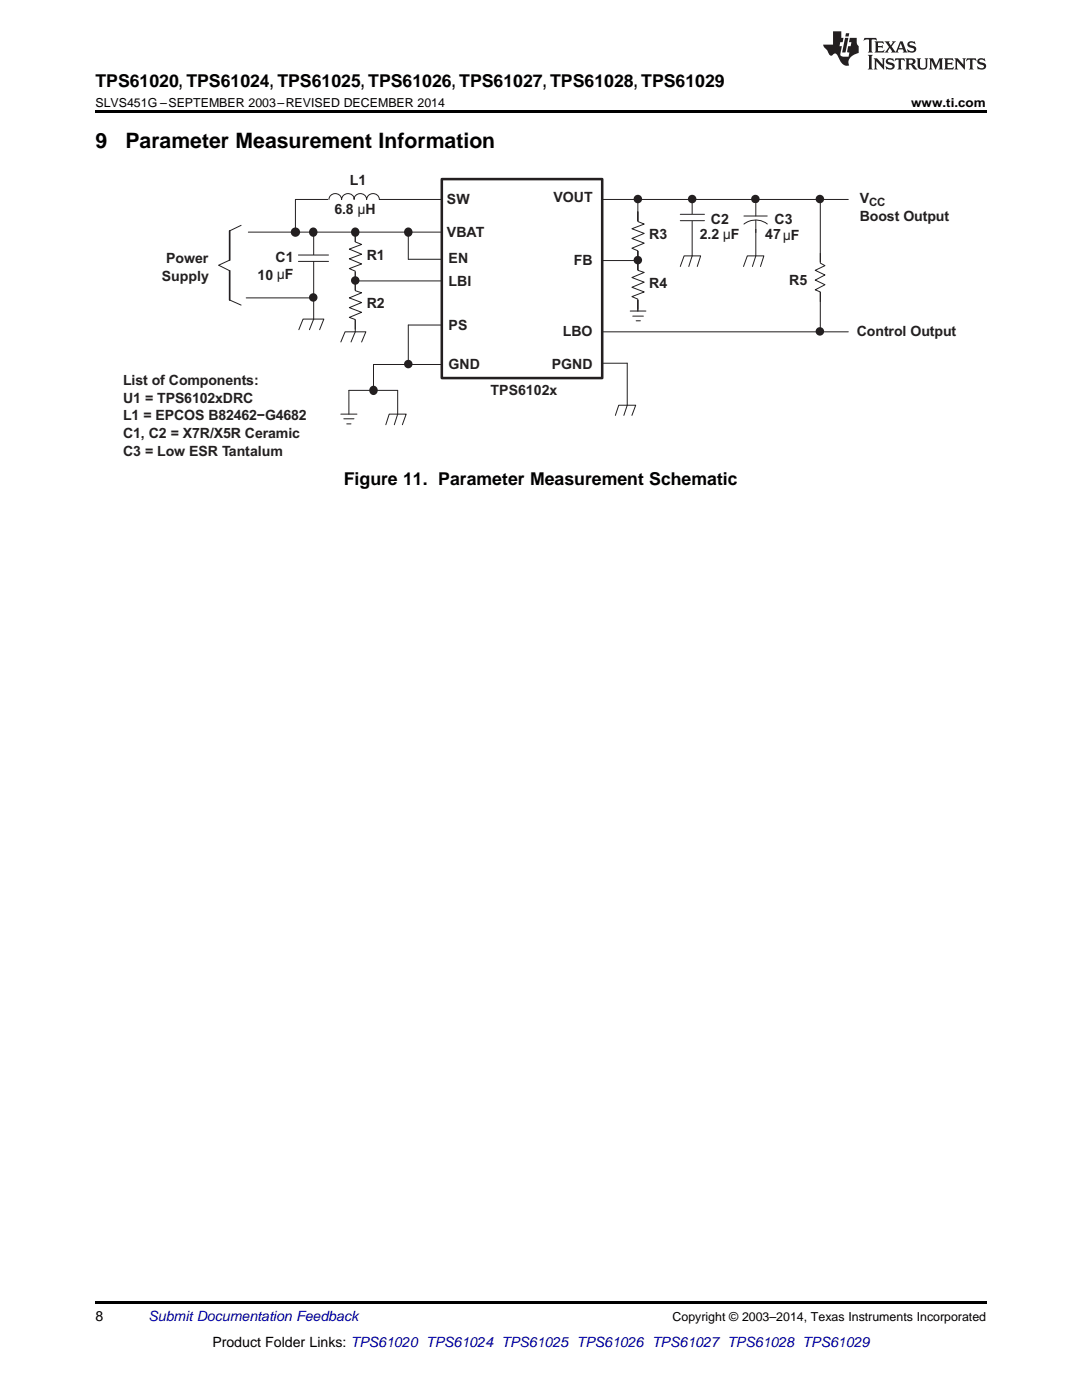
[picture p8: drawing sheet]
<svg xmlns="http://www.w3.org/2000/svg" width="216mm" height="279mm" viewBox="0 0 216 279" stroke-linecap="round" stroke-linejoin="round" font-family="sans-serif">
<path d="M19 259.7h177.8v.5h-177.8z" fill="#000"/>
<path d="M58.9 39.8h110.4M49.6 46.3h60.1M70.9 56.1h22M81.5 51.7h14.2M114.3 52h13M127.3 40.5v21.6M74.5 72.7h21.2M81.5 64.9h14.2M117.5 72.5h7.7M117.5 66.2h51.8" fill="none" stroke="#231f20" stroke-width=".2"/>
<path d="M88.2 35.7h32v39.8h-32z" fill-rule="evenodd" fill="#fff"/>
<path d="M88.2 35.7h32v39.8h-32z" fill="none" stroke="#231f20" stroke-width=".51"/>
<path d="M65.6 39h10v2h-10z" fill-rule="evenodd" fill="#fff"/>
<path d="M68.1 39.7a1.26 1.26 0 0 0-1.2-1.1 1.26 1.26 0 0 0-1.3 1.2M70.7 39.7a1.26 1.26 0 0 0-1.3-1.1 1.26 1.26 0 0 0-1.2 1.2M73.1 39.7a1.26 1.26 0 0 0-1.2-1.1 1.26 1.26 0 0 0-1.3 1.2M75.7 39.8a1.26 1.26 0 0 0-1.3-1.2 1.26 1.26 0 0 0-1.2 1.2M70.9 46.3v19.9M81.5 46.3v5.4" fill="none" stroke="#231f20" stroke-width=".2"/>
<path d="M69.8 48.3h2.4v5.8h-2.4z" fill-rule="evenodd" fill="#fff"/>
<path d="M70.9 46.3v2l1.3 .5-2.5 .9 2.5 1-2.5 1 2.5 1-2.5 .9 1.2 .5v2" fill="none" stroke="#231f20" stroke-width=".2"/>
<path d="M69.8 57.9h2.4v5.9h-2.4z" fill-rule="evenodd" fill="#fff"/>
<path d="M62.6 46.3v17.4M70.9 56.1v1.9l1.3 .4-2.5 1 2.5 1-2.5 1 2.5 .9-2.5 1 1.2 .5v1.9M68 68.3l.9-2.1h4.1l-.8 2.1M70.9 66.2l-.9 2.1" fill="none" stroke="#231f20" stroke-width=".2"/>
<path d="M60.8 50.9h3.3v1.2h-3.3z" fill-rule="evenodd" fill="#fff"/>
<path d="M58.9 39.8v6.5M163.7 39.8v26.4M45.8 51.9l-2.2 1 2.2 1.1M45.8 59.9l2.3 1M48.1 45l-2.3 1.1M49.1 59.4h13.5M59.5 50.9h6.1M59.5 52.2h6.1M59.6 65.8l.9-2.1h4.1l-.8 2.1M62.6 63.7l-.9 2.1M74.5 72.7v5.2" fill="none" stroke="#231f20" stroke-width=".2"/>
<path d="M45.8 46.1v5.8M45.8 54v5.9" fill="none" stroke="#231f20" stroke-width=".34"/>
<path d="M162.8 52.4h1.9v5.9h-1.9z" fill-rule="evenodd" fill="#fff"/>
<path d="M163.7 50.6v1.9l.9 .5-1.9 .9 1.9 1-1.9 1 1.9 .9-1.9 1 1 .5v1.9" fill="none" stroke="#231f20" stroke-width=".2"/>
<circle cx="163.6" cy="39.7" r=".68" fill="#231f20"/>
<circle cx="163.6" cy="39.7" r=".68" fill="none" stroke="#231f20" stroke-width=".34"/>
<circle cx="163.6" cy="66.1" r=".68" fill="#231f20"/>
<circle cx="163.6" cy="66.1" r=".68" fill="none" stroke="#231f20" stroke-width=".34"/>
<path d="M138.1 39.8v11.3" fill="none" stroke="#231f20" stroke-width=".2"/>
<path d="M136.8 42.8h2.6v1.2h-2.6z" fill-rule="evenodd" fill="#fff"/>
<path d="M135.7 42.8h4.9M135.7 44h4.9" fill="none" stroke="#231f20" stroke-width=".2"/>
<circle cx="138.1" cy="39.7" r=".68" fill="#231f20"/>
<circle cx="138.1" cy="39.7" r=".68" fill="none" stroke="#231f20" stroke-width=".34"/>
<path d="M150.8 39.8v11.3" fill="none" stroke="#231f20" stroke-width=".2"/>
<circle cx="150.7" cy="39.7" r=".68" fill="#231f20"/>
<circle cx="150.7" cy="39.7" r=".68" fill="none" stroke="#231f20" stroke-width=".34"/>
<path d="M148.4 40.7h4.7v5h-4.7z" fill-rule="evenodd" fill="#fff"/>
<g fill="none" stroke="#231f20" stroke-width=".2">
<path d="M135.7 53.2l.8-2.1h3.3l-.7 2.1M138.1 51.1l-.7 2.1M148.4 53.2l.7-2.1h3.3l-.7 2.1M148.4 43.1h4.7M150.8 40.5v2.6M150.8 44v2.4M150.8 51.1l-.7 2.1M153.1 44.7a3.8 3.8 0 0 0-4.7 0M125.2 72.5v8.4l-.7 2M68 82.6h3.2M68.6 83.6h2M69.2 84.6h.8"/>
<path d="M69.6 82.6v-4.7h9.8v4.7l-.7 2.2M77 84.8l.7-2.2h3.3l-.7 2.2M122.8 82.9l.7-2h3.4l-.8 2"/>
</g>
<circle cx="81.5" cy="46.3" r=".72" fill="#231f20"/>
<circle cx="81.5" cy="46.3" r=".72" fill="none" stroke="#231f20" stroke-width=".34"/>
<circle cx="70.9" cy="56" r=".68" fill="#231f20"/>
<circle cx="70.9" cy="56" r=".68" fill="none" stroke="#231f20" stroke-width=".34"/>
<circle cx="81.5" cy="72.7" r=".68" fill="#231f20"/>
<circle cx="81.5" cy="72.7" r=".68" fill="none" stroke="#231f20" stroke-width=".34"/>
<circle cx="74.5" cy="77.9" r=".72" fill="#231f20"/>
<circle cx="74.5" cy="77.9" r=".72" fill="none" stroke="#231f20" stroke-width=".34"/>
<circle cx="62.5" cy="59.4" r=".68" fill="#231f20"/>
<circle cx="62.5" cy="59.4" r=".68" fill="none" stroke="#231f20" stroke-width=".34"/>
<circle cx="58.9" cy="46.3" r=".76" fill="#231f20"/>
<circle cx="58.9" cy="46.3" r=".76" fill="none" stroke="#231f20" stroke-width=".34"/>
<circle cx="62.5" cy="46.3" r=".72" fill="#231f20"/>
<circle cx="62.5" cy="46.3" r=".72" fill="none" stroke="#231f20" stroke-width=".34"/>
<circle cx="70.8" cy="46.3" r=".72" fill="#231f20"/>
<circle cx="70.8" cy="46.3" r=".72" fill="none" stroke="#231f20" stroke-width=".34"/>
<path d="M127.3 42.3v19.8" fill="none" stroke="#231f20" stroke-width=".2"/>
<path d="M126.2 44.2h2.3v5.9h-2.3z" fill-rule="evenodd" fill="#fff"/>
<path d="M127.3 42.3v1.9l1.2 .5-2.4 .9 2.4 1-2.4 1 2.4 .9-2.4 1 1.2 .6v1.9" fill="none" stroke="#231f20" stroke-width=".2"/>
<path d="M126.2 53.9h2.3v5.8h-2.3z" fill-rule="evenodd" fill="#fff"/>
<path d="M127.3 51.9v2l1.2 .5-2.4 1 2.4 .9-2.4 1 2.4 1-2.4 .9 1.2 .5v2" fill="none" stroke="#231f20" stroke-width=".2"/>
<circle cx="127.3" cy="51.9" r=".68" fill="#231f20"/>
<circle cx="127.3" cy="51.9" r=".68" fill="none" stroke="#231f20" stroke-width=".34"/>
<circle cx="127.3" cy="39.7" r=".68" fill="#231f20"/>
<circle cx="127.3" cy="39.7" r=".68" fill="none" stroke="#231f20" stroke-width=".34"/>
<path d="M81.5 64.9v7.8M125.8 62.1h3.1M126.3 63.1h2.1M126.9 64h.9" fill="none" stroke="#231f20" stroke-width=".2"/>
<path d="M19 22h177.8v.5h-177.8z" fill="#000"/>
<g fill="#231f20">
<path d="M172.5 7.6l-.1 .5 .4-.2h.6v.1v2.1l-.2 .4h.9l-.2-.4v-2.1l.1-.1h.5l.5 .2-.2-.5zM174.5 8.3l.2 .3v1.5l-.2 .4h1.8l.2-.6a1.04 1.04 0 0 1-1.3 .2v-.7h.6l.3 .2v-.6l-.3 .2h-.6v-.6l.8-.1 .4 .3-.2-.5zM176.5 8.3l.9 1.1-.9 1.1h.8l-.2-.2 .4-.7 .5 .7-.2 .2h1.5l-.2-.2 .2-.4h.9l.1 .4-.2 .2h1l-.3-.3-.7-1.9h-.5l-.9 2-.8-1 .9-1h-.8l.1 .3-.4 .5-.3-.6 .1-.2zM179.7 8.6l.4 1h-.7zM181.3 8.4a.63 .63 0 0 0-.2 .7 .63 .63 0 0 0 .6 .4l.6 .2 .1 .2a.75 .75 0 0 1-.7 .4 .75 .75 0 0 1-.6-.5l.1 .7 .1-.1a1.11 1.11 0 0 0 1.5-.6 1.13 1.13 0 0 0-1.2-.8l-.1-.4a1.04 1.04 0 0 1 1.2 .2l-.2-.5-.2 .1-.4-.2zM173.2 10.9l.2 .4v2.2l-.2 .4h1l-.3-.4v-2.2l.3-.4zM174.3 11.6l.3 .4v1.5l-.3 .4h.8l-.2-.4v-1.3l1.5 1.7v-1.9l.2-.4h-.7l.2 .4v.9l-1.1-1.3zM177 11.8a.62 .62 0 0 0-.2 .7 .62 .62 0 0 0 .6 .4l.6 .1 .1 .3a.76 .76 0 0 1-.7 .3 .76 .76 0 0 1-.7-.4l.2 .7 .1-.1a1.11 1.11 0 0 0 1.5-.6 1.13 1.13 0 0 0-1.2-.8l-.1-.4a1.04 1.04 0 0 1 1.2 .2l-.2-.6-.2 .1-.5-.1zM178.7 11.6l-.2 .6a.61 .61 0 0 1 .8-.3v1.6l-.2 .4h.9l-.2-.4v-1.6a.63 .63 0 0 1 .7 .3l-.1-.6zM180.6 11.6l.3 .4v1.5l-.3 .4h1l-.2-.2-.1-.8 .6 .2a.76 .76 0 0 0 1.2 .7l-1-1a.58 .58 0 0 0 .6-.5 .58 .58 0 0 0-.5-.6zM181.4 11.9h.1a.45 .45 0 0 1 .5 .1 .45 .45 0 0 1 .1 .5l-.8 .2zM182.9 11.6l.2 .2a2.17 2.17 0 0 0 .3 1.9 .99 .99 0 0 0 1.6-.6v-1.1l.2-.4h-.7l.2 .2a1.92 1.92 0 0 1-.2 1.8 .6 .6 0 0 1-.9-.5v-1.1l.2-.4zM185.4 11.6l.2 .4v1.5l-.2 .4h.7l-.2-.4v-1.4l.8 1.8 .8-1.8v1.4l-.2 .4h.9l-.2-.4v-1.5l.2-.4h-.8l-.6 1.5-.6-1.5zM188.4 11.6l.2 .4v1.5l-.2 .4h1.8l.1-.6a1.04 1.04 0 0 1-1.2 .1v-.6h.5l.4 .2v-.6l-.4 .2h-.5v-.7h.8l.3 .3-.1-.6zM190.5 11.6l.2 .4v1.5l-.2 .4h.7l-.2-.4v-1.3l1.5 1.7v-1.9l.2-.4h-.7l.2 .4v.9l-1.1-1.3zM192.9 11.6l-.1 .6a.61 .61 0 0 1 .7-.3l.1 1.6-.3 .4h1l-.3-.4 .1-1.6a.63 .63 0 0 1 .7 .3l-.1-.6zM195.2 11.8a.62 .62 0 0 0-.2 .7 .62 .62 0 0 0 .6 .4l.6 .1 .1 .3a.76 .76 0 0 1-.7 .3 .76 .76 0 0 1-.6-.4l.1 .7 .1-.1a1.11 1.11 0 0 0 1.6-.6 1.13 1.13 0 0 0-1.3-.8l-.1-.4a1.04 1.04 0 0 1 1.2 .2l-.1-.6-.2 .1-.5-.1z"/>
<path d="M166.2 6.3v2.6h-1.9v.4l.8 .9a.91 .91 0 0 0 1 .8 .56 .56 0 0 1 .5-.3 .56 .56 0 0 1 .5 .3l.4 .8a1.53 1.53 0 0 0 1.9 1.2 1.54 1.54 0 0 1 1-2.1l.9-.3v-1.4a1.52 1.52 0 0 1-.4-1.6h-1.3l-.2 .8h.5l-.2 .8h-.5l-.1 1v.2l.4 .1-.2 .8a1.93 1.93 0 0 1-1.6-.3l.3-1.8h-.5l.2-.8h.4l.2-.8h-.4v-1.3zM168.6 7.6l-.6 2.9h.7l.6-2.9zM168.8 6.6l-.1 .7h.6l.2-.7z"/>
</g>
<g font-size="4.2">
<text x="19" y="29.6">9</text>
<text x="25" y="29.6">Parameter Measurement Information</text>
</g>
<g font-size="3.5">
<text x="19" y="17.3">TPS61020, TPS61024, TPS61025, TPS61026, TPS61027, TPS61028, TPS61029</text>
<text x="68.6" y="96.8">Figure 11. Parameter Measurement Schematic</text>
</g>
<g font-size="2.8" fill="#231f20">
<text x="69.8" y="36.9">L1</text>
<text x="89.2" y="40.7">SW</text>
<text x="110.4" y="40.3">VOUT</text>
<text x="171.6" y="40.6">V</text>
<text x="66.7" y="42.8">6.8 µH</text>
<text x="89.2" y="47.3">VBAT</text>
<text x="129.6" y="47.8">R3</text>
<text x="139.6" y="47.8">2.2 µF</text>
<text x="141.8" y="44.6">C2</text>
<text x="152.7" y="47.8">47µF</text>
<text x="154.5" y="44.6">C3</text>
<text x="171.6" y="44.1">Boost Output</text>
<text x="33.1" y="52.5">Power</text>
<text x="55" y="52.3">C1</text>
<text x="73.2" y="51.8">R1</text>
<text x="89.5" y="52.5">EN</text>
<text x="114.5" y="52.9">FB</text>
<text x="32.3" y="56.1">Supply</text>
<text x="51.4" y="55.8">10 µF</text>
<text x="89.5" y="57">LBI</text>
<text x="129.6" y="57.4">R4</text>
<text x="157.5" y="56.8">R5</text>
<text x="73.2" y="61.6">R2</text>
<text x="89.5" y="65.8">PS</text>
<text x="112.3" y="67.2">LBO</text>
<text x="171" y="67.2">Control Output</text>
<text x="24.6" y="76.9">List of Components:</text>
<text x="89.5" y="73.7">GND</text>
<text x="110.1" y="73.7">PGND</text>
<text x="24.6" y="80.4">U1 = TPS6102xDRC</text>
<text x="24.6" y="83.9">L1 = EPCOS B82462−G4682</text>
<text x="97.9" y="78.9">TPS6102x</text>
<text x="24.6" y="87.5">C1, C2 = X7R/X5R Ceramic</text>
<text x="24.6" y="90.9">C3 = Low ESR Tantalum</text>
</g>
<g font-size="2.8">
<text x="19" y="263.6">8</text>
<text x="42.4" y="268.9">Product Folder Links: TPS61020 TPS61024 TPS61025 TPS61026 TPS61027 TPS61028 TPS61029</text>
</g>
<text font-size="2.8" fill="#0000c8" x="29.6" y="263.6">Submit Documentation Feedback</text>
<g font-size="2.5">
<text x="19" y="21.4">SLVS451G –SEPTEMBER 2003–REVISED DECEMBER 2014</text>
<text x="181.8" y="21.4">www.ti.com</text>
<text x="134.2" y="263.6">Copyright © 2003–2014, Texas Instruments Incorporated</text>
</g>
<text font-size="2.3" fill="#231f20" x="173.4" y="41.2">CC</text>
</svg>
